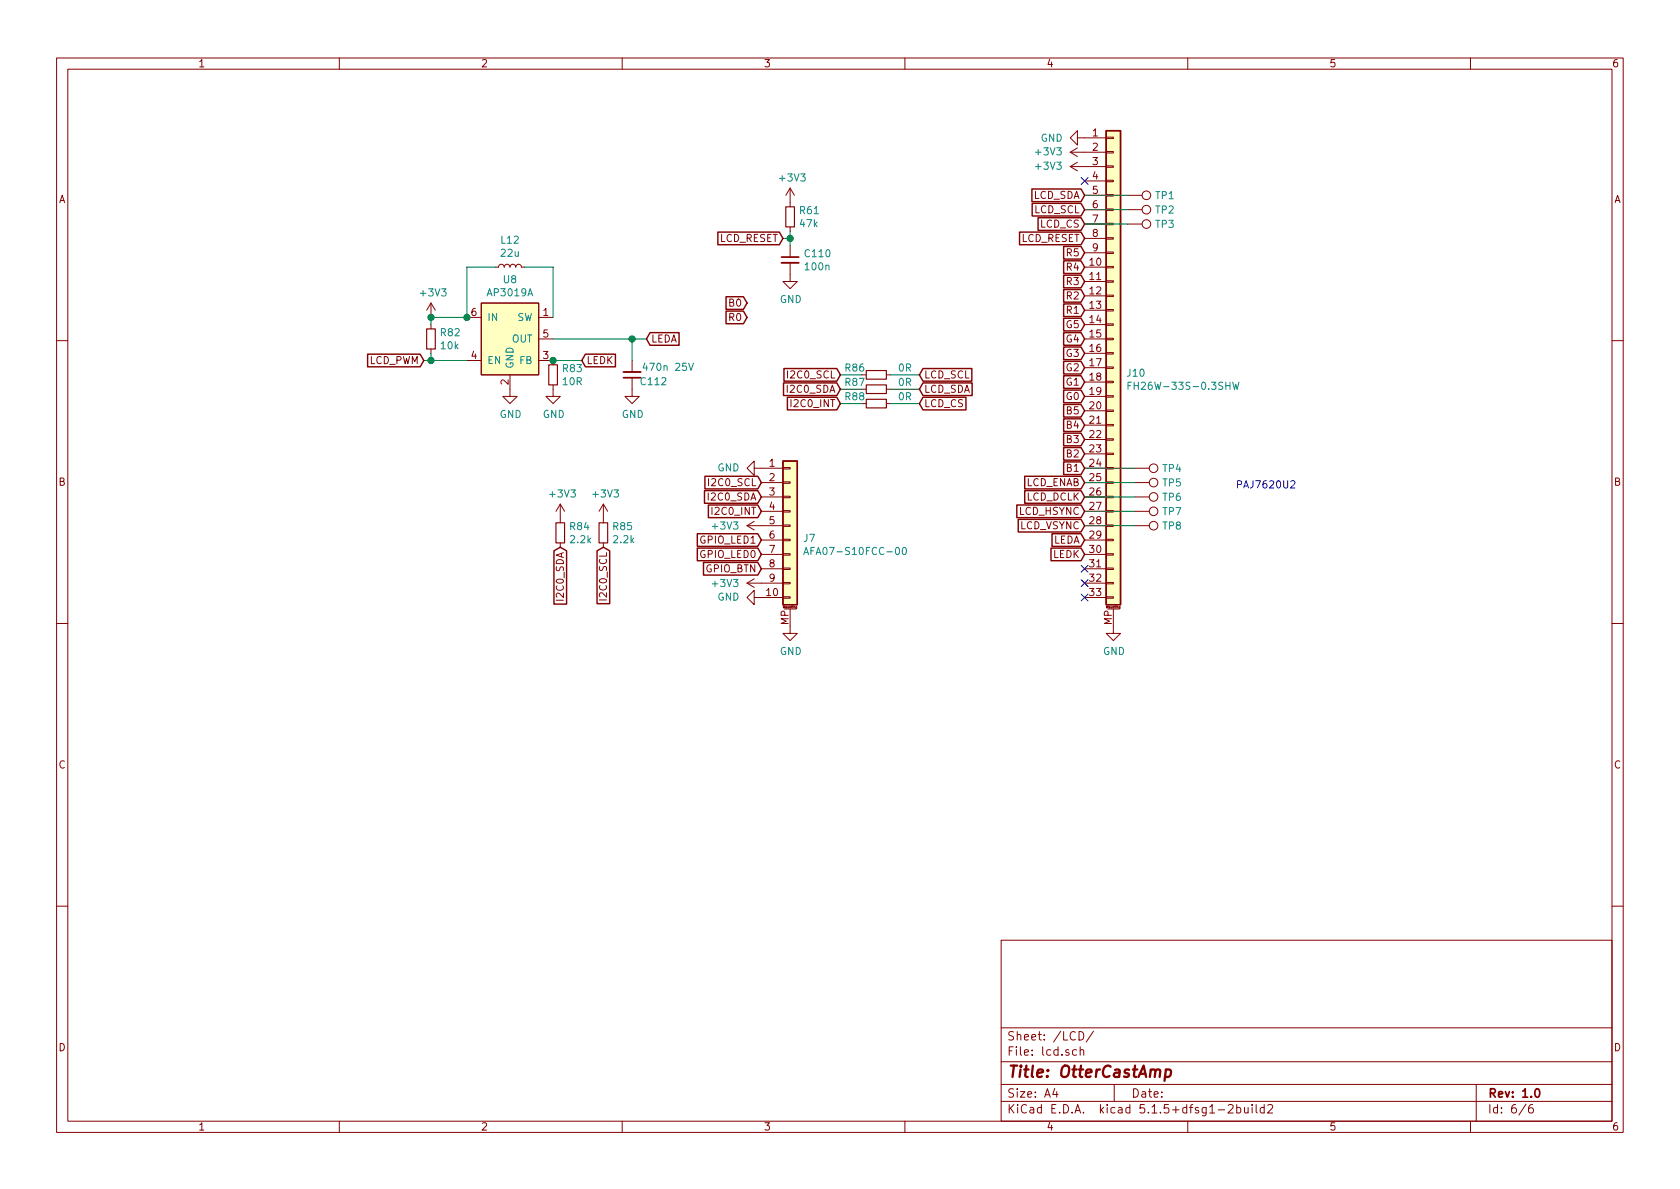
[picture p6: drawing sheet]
EESchema Schematic File Version 4
EELAYER 30 0
EELAYER END
$Descr A4 11693 8268
encoding utf-8
Sheet 6 6
Title "OtterCastAmp"
Date ""
Rev "1.0"
Comp ""
Comment1 ""
Comment2 ""
Comment3 ""
Comment4 ""
$EndDescr
Text GLabel 5200 2100 0    50   Input ~ 0
B0
Text GLabel 7550 3250 0    50   Input ~ 0
B1
Text GLabel 7550 3150 0    50   Input ~ 0
B2
Text GLabel 7550 3050 0    50   Input ~ 0
B3
Text GLabel 7550 2950 0    50   Input ~ 0
B4
Text GLabel 7550 2750 0    50   Input ~ 0
G0
Text GLabel 7550 2650 0    50   Input ~ 0
G1
Text GLabel 7550 2550 0    50   Input ~ 0
G2
Text GLabel 7550 2450 0    50   Input ~ 0
G3
Text GLabel 7550 2350 0    50   Input ~ 0
G4
Text GLabel 7550 2250 0    50   Input ~ 0
G5
Text GLabel 5200 2200 0    50   Input ~ 0
R0
Text GLabel 7550 2150 0    50   Input ~ 0
R1
Text GLabel 7550 2050 0    50   Input ~ 0
R2
Text GLabel 7550 1950 0    50   Input ~ 0
R3
Text GLabel 7550 1850 0    50   Input ~ 0
R4
Text GLabel 7550 1750 0    50   Input ~ 0
R5
Text GLabel 7550 3450 0    50   Input ~ 0
LCD_DCLK
Text GLabel 7550 3350 0    50   Input ~ 0
LCD_ENAB
Text GLabel 7550 3550 0    50   Input ~ 0
LCD_HSYNC
Text GLabel 7550 3650 0    50   Input ~ 0
LCD_VSYNC
$Comp
L Connector_Generic_MountingPin:Conn_01x33_MountingPin J10
U 1 1
P 7750 2550
F 0 "J10" H 7838 2514 50  0000 L CNN
F 1 "FH26W-33S-0.3SHW" H 7838 2423 50  0000 L CNN
F 2 "Connector_FFC-FPC:Molex_502250-3391_2Rows-33Pins-1MP_P0.60mm_Horizontal" H 7750 2550 50  0001 C CNN
F 3 "~" H 7750 2550 50  0001 C CNN
	1    7750 2550
	1    0    0    -1  
$EndComp
$Comp
L otter:GND #PWR0201
U 1 1
P 7750 4350
F 0 "#PWR0201" H 7750 4100 50  0001 C CNN
F 1 "GND" H 7755 4177 50  0000 C CNN
F 2 "" H 7750 4350 60  0000 C CNN
F 3 "" H 7750 4350 60  0000 C CNN
	1    7750 4350
	1    0    0    -1  
$EndComp
Text Notes 8600 3400 0    50   ~ 0
PAJ7620U2
Text GLabel 2950 2500 0    50   Input ~ 0
LCD_PWM
$Comp
L otter:GND #PWR0196
U 1 1
P 7550 950
F 0 "#PWR0196" H 7550 700 50  0001 C CNN
F 1 "GND" V 7550 800 50  0000 R CNN
F 2 "" H 7550 950 60  0000 C CNN
F 3 "" H 7550 950 60  0000 C CNN
	1    7550 950 
	0    1    1    0   
$EndComp
$Comp
L power:+3V3 #PWR0207
U 1 1
P 7550 1050
F 0 "#PWR0207" H 7550 900 50  0001 C CNN
F 1 "+3V3" V 7550 1200 50  0000 L CNN
F 2 "" H 7550 1050 50  0001 C CNN
F 3 "" H 7550 1050 50  0001 C CNN
	1    7550 1050
	0    -1   -1   0   
$EndComp
$Comp
L power:+3V3 #PWR0208
U 1 1
P 7550 1150
F 0 "#PWR0208" H 7550 1000 50  0001 C CNN
F 1 "+3V3" V 7550 1300 50  0000 L CNN
F 2 "" H 7550 1150 50  0001 C CNN
F 3 "" H 7550 1150 50  0001 C CNN
	1    7550 1150
	0    -1   -1   0   
$EndComp
NoConn ~ 7550 1250
Text GLabel 7550 1650 0    50   Input ~ 0
LCD_RESET
Text GLabel 5450 1650 0    50   Input ~ 0
LCD_RESET
Text GLabel 7550 2850 0    50   Input ~ 0
B5
NoConn ~ 7550 4150
NoConn ~ 7550 4050
NoConn ~ 7550 3950
Text GLabel 7550 3750 0    50   Input ~ 0
LEDA
Text GLabel 7550 3850 0    50   Input ~ 0
LEDK
Text GLabel 4500 2350 2    50   Input ~ 0
LEDA
Text GLabel 4050 2500 2    50   Input ~ 0
LEDK
$Comp
L OtterCastAmp-rescue:AP3019A-otter U8
U 1 1
P 3550 2350
F 0 "U8" H 3550 2765 50  0000 C CNN
F 1 "AP3019A" H 3550 2674 50  0000 C CNN
F 2 "Package_TO_SOT_SMD:SOT-23-6" H 3550 2650 50  0001 C CNN
F 3 "" H 3550 2650 50  0001 C CNN
	1    3550 2350
	1    0    0    -1  
$EndComp
$Comp
L Device:L_Small L12
U 1 1
P 3550 1850
F 0 "L12" V 3735 1850 50  0000 C CNN
F 1 "22u" V 3644 1850 50  0000 C CNN
F 2 "otter:Inductor_4040" H 3550 1850 50  0001 C CNN
F 3 "~" H 3550 1850 50  0001 C CNN
	1    3550 1850
	0    -1   -1   0   
$EndComp
Wire Wire Line
	3650 1850 3850 1850
Wire Wire Line
	3850 1850 3850 2200
Wire Wire Line
	3250 2200 3250 1850
Wire Wire Line
	3250 1850 3450 1850
$Comp
L otter:GND #PWR0238
U 1 1
P 3550 2700
F 0 "#PWR0238" H 3550 2450 50  0001 C CNN
F 1 "GND" H 3555 2527 50  0000 C CNN
F 2 "" H 3550 2700 60  0000 C CNN
F 3 "" H 3550 2700 60  0000 C CNN
	1    3550 2700
	1    0    0    -1  
$EndComp
$Comp
L Device:R_Small R82
U 1 1
P 3000 2350
F 0 "R82" H 3059 2396 50  0000 L CNN
F 1 "10k" H 3059 2305 50  0000 L CNN
F 2 "otter:R_0402" H 3000 2350 50  0001 C CNN
F 3 "~" H 3000 2350 50  0001 C CNN
	1    3000 2350
	1    0    0    -1  
$EndComp
Wire Wire Line
	3250 2500 3000 2500
$Comp
L power:+3V3 #PWR0239
U 1 1
P 3000 2200
F 0 "#PWR0239" H 3000 2050 50  0001 C CNN
F 1 "+3V3" H 3015 2373 50  0000 C CNN
F 2 "" H 3000 2200 50  0001 C CNN
F 3 "" H 3000 2200 50  0001 C CNN
	1    3000 2200
	1    0    0    -1  
$EndComp
Wire Wire Line
	3000 2200 3250 2200
Connection ~ 3250 2200
Wire Wire Line
	3000 2250 3000 2200
Connection ~ 3000 2200
Wire Wire Line
	3000 2450 3000 2500
Wire Wire Line
	2950 2500 3000 2500
Connection ~ 3000 2500
$Comp
L Device:R_Small R83
U 1 1
P 3850 2600
F 0 "R83" H 3909 2646 50  0000 L CNN
F 1 "10R" H 3909 2555 50  0000 L CNN
F 2 "otter:R_0402" H 3850 2600 50  0001 C CNN
F 3 "~" H 3850 2600 50  0001 C CNN
	1    3850 2600
	1    0    0    -1  
$EndComp
$Comp
L otter:GND #PWR0240
U 1 1
P 3850 2700
F 0 "#PWR0240" H 3850 2450 50  0001 C CNN
F 1 "GND" H 3855 2527 50  0000 C CNN
F 2 "" H 3850 2700 60  0000 C CNN
F 3 "" H 3850 2700 60  0000 C CNN
	1    3850 2700
	1    0    0    -1  
$EndComp
Wire Wire Line
	4050 2500 3850 2500
Connection ~ 3850 2500
$Comp
L Device:C_Small C?
U 1 1
P 4400 2600
AR Path="/604A1CEE/60C85CD6" Ref="C?"  Part="1" 
AR Path="/6145FE90/60C85CD6" Ref="C112"  Part="1" 
F 0 "C112" H 4250 2650 50  0000 C CNN
F 1 "470n 25V" H 4150 2550 50  0000 C CNN
F 2 "otter:C_0603" H 4400 2600 50  0001 C CNN
F 3 "~" H 4400 2600 50  0001 C CNN
	1    4400 2600
	-1   0    0    1   
$EndComp
$Comp
L otter:GND #PWR0241
U 1 1
P 4400 2700
F 0 "#PWR0241" H 4400 2450 50  0001 C CNN
F 1 "GND" H 4405 2527 50  0000 C CNN
F 2 "" H 4400 2700 60  0000 C CNN
F 3 "" H 4400 2700 60  0000 C CNN
	1    4400 2700
	1    0    0    -1  
$EndComp
Wire Wire Line
	4400 2500 4400 2350
Wire Wire Line
	4400 2350 3850 2350
Wire Wire Line
	4500 2350 4400 2350
Connection ~ 4400 2350
$Comp
L Device:R_Small R61
U 1 1
P 5500 1500
F 0 "R61" H 5559 1546 50  0000 L CNN
F 1 "47k" H 5559 1455 50  0000 L CNN
F 2 "otter:R_0402" H 5500 1500 50  0001 C CNN
F 3 "~" H 5500 1500 50  0001 C CNN
	1    5500 1500
	1    0    0    -1  
$EndComp
$Comp
L power:+3V3 #PWR0242
U 1 1
P 5500 1400
F 0 "#PWR0242" H 5500 1250 50  0001 C CNN
F 1 "+3V3" H 5515 1573 50  0000 C CNN
F 2 "" H 5500 1400 50  0001 C CNN
F 3 "" H 5500 1400 50  0001 C CNN
	1    5500 1400
	1    0    0    -1  
$EndComp
$Comp
L Device:C_Small C110
U 1 1
P 5500 1800
F 0 "C110" H 5592 1846 50  0000 L CNN
F 1 "100n" H 5592 1755 50  0000 L CNN
F 2 "otter:C_0402" H 5500 1800 50  0001 C CNN
F 3 "~" H 5500 1800 50  0001 C CNN
	1    5500 1800
	1    0    0    -1  
$EndComp
$Comp
L otter:GND #PWR0243
U 1 1
P 5500 1900
F 0 "#PWR0243" H 5500 1650 50  0001 C CNN
F 1 "GND" H 5505 1727 50  0000 C CNN
F 2 "" H 5500 1900 60  0000 C CNN
F 3 "" H 5500 1900 60  0000 C CNN
	1    5500 1900
	1    0    0    -1  
$EndComp
Wire Wire Line
	5500 1700 5500 1650
Wire Wire Line
	5450 1650 5500 1650
Connection ~ 5500 1650
Wire Wire Line
	5500 1650 5500 1600
$Comp
L Connector_Generic_MountingPin:Conn_01x10_MountingPin J7
U 1 1
P 5500 3650
F 0 "J7" H 5588 3564 50  0000 L CNN
F 1 "AFA07-S10FCC-00" H 5588 3473 50  0000 L CNN
F 2 "Connector_FFC-FPC:TE_1-84952-0_1x10-1MP_P1.0mm_Horizontal" H 5500 3650 50  0001 C CNN
F 3 "~" H 5500 3650 50  0001 C CNN
	1    5500 3650
	1    0    0    -1  
$EndComp
$Comp
L otter:GND #PWR0244
U 1 1
P 5500 4350
F 0 "#PWR0244" H 5500 4100 50  0001 C CNN
F 1 "GND" H 5505 4177 50  0000 C CNN
F 2 "" H 5500 4350 60  0000 C CNN
F 3 "" H 5500 4350 60  0000 C CNN
	1    5500 4350
	1    0    0    -1  
$EndComp
$Comp
L otter:GND #PWR0245
U 1 1
P 5300 4150
F 0 "#PWR0245" H 5300 3900 50  0001 C CNN
F 1 "GND" V 5300 4000 50  0000 R CNN
F 2 "" H 5300 4150 60  0000 C CNN
F 3 "" H 5300 4150 60  0000 C CNN
	1    5300 4150
	0    1    -1   0   
$EndComp
$Comp
L otter:GND #PWR0246
U 1 1
P 5300 3250
F 0 "#PWR0246" H 5300 3000 50  0001 C CNN
F 1 "GND" V 5300 3100 50  0000 R CNN
F 2 "" H 5300 3250 60  0000 C CNN
F 3 "" H 5300 3250 60  0000 C CNN
	1    5300 3250
	0    1    -1   0   
$EndComp
Text GLabel 5300 3350 0    50   Input ~ 0
I2C0_SCL
Text GLabel 5300 3450 0    50   Input ~ 0
I2C0_SDA
Text GLabel 5300 3850 0    50   Input ~ 0
GPIO_LED0
Text GLabel 5300 3750 0    50   Input ~ 0
GPIO_LED1
Text GLabel 5300 3950 0    50   Input ~ 0
GPIO_BTN
$Comp
L Device:R_Small R85
U 1 1
P 4200 3700
F 0 "R85" H 4259 3746 50  0000 L CNN
F 1 "2.2k" H 4259 3655 50  0000 L CNN
F 2 "otter:R_0402" H 4200 3700 50  0001 C CNN
F 3 "~" H 4200 3700 50  0001 C CNN
	1    4200 3700
	1    0    0    -1  
$EndComp
$Comp
L power:+3V3 #PWR0247
U 1 1
P 4200 3600
F 0 "#PWR0247" H 4200 3450 50  0001 C CNN
F 1 "+3V3" H 4215 3773 50  0000 C CNN
F 2 "" H 4200 3600 50  0001 C CNN
F 3 "" H 4200 3600 50  0001 C CNN
	1    4200 3600
	1    0    0    -1  
$EndComp
Text GLabel 4200 3800 3    50   Input ~ 0
I2C0_SCL
$Comp
L Device:R_Small R84
U 1 1
P 3900 3700
F 0 "R84" H 3959 3746 50  0000 L CNN
F 1 "2.2k" H 3959 3655 50  0000 L CNN
F 2 "otter:R_0402" H 3900 3700 50  0001 C CNN
F 3 "~" H 3900 3700 50  0001 C CNN
	1    3900 3700
	1    0    0    -1  
$EndComp
$Comp
L power:+3V3 #PWR0248
U 1 1
P 3900 3600
F 0 "#PWR0248" H 3900 3450 50  0001 C CNN
F 1 "+3V3" H 3915 3773 50  0000 C CNN
F 2 "" H 3900 3600 50  0001 C CNN
F 3 "" H 3900 3600 50  0001 C CNN
	1    3900 3600
	1    0    0    -1  
$EndComp
Text GLabel 3900 3800 3    50   Input ~ 0
I2C0_SDA
Text GLabel 5300 3550 0    50   Input ~ 0
I2C0_INT
$Comp
L power:+3V3 #PWR0249
U 1 1
P 5300 4050
F 0 "#PWR0249" H 5300 3900 50  0001 C CNN
F 1 "+3V3" V 5300 4200 50  0000 L CNN
F 2 "" H 5300 4050 50  0001 C CNN
F 3 "" H 5300 4050 50  0001 C CNN
	1    5300 4050
	0    -1   1    0   
$EndComp
$Comp
L power:+3V3 #PWR0250
U 1 1
P 5300 3650
F 0 "#PWR0250" H 5300 3500 50  0001 C CNN
F 1 "+3V3" V 5300 3800 50  0000 L CNN
F 2 "" H 5300 3650 50  0001 C CNN
F 3 "" H 5300 3650 50  0001 C CNN
	1    5300 3650
	0    -1   1    0   
$EndComp
Text GLabel 7550 1350 0    50   Input ~ 0
LCD_SDA
Text GLabel 7550 1450 0    50   Input ~ 0
LCD_SCL
Text GLabel 7550 1550 0    50   Input ~ 0
LCD_CS
Text GLabel 5850 2600 0    50   Input ~ 0
I2C0_SCL
Text GLabel 5850 2700 0    50   Input ~ 0
I2C0_SDA
Text GLabel 5850 2800 0    50   Input ~ 0
I2C0_INT
$Comp
L Device:R_Small R?
U 1 1
P 6100 2600
AR Path="/6076BFC5" Ref="R?"  Part="1" 
AR Path="/6145FE90/6076BFC5" Ref="R86"  Part="1" 
F 0 "R86" V 6050 2450 50  0000 C CNN
F 1 "0R" V 6050 2800 50  0000 C CNN
F 2 "otter:R_0402" H 6100 2600 50  0001 C CNN
F 3 "~" H 6100 2600 50  0001 C CNN
	1    6100 2600
	0    1    1    0   
$EndComp
$Comp
L Device:R_Small R?
U 1 1
P 6100 2700
AR Path="/6076C28C" Ref="R?"  Part="1" 
AR Path="/6145FE90/6076C28C" Ref="R87"  Part="1" 
F 0 "R87" V 6050 2550 50  0000 C CNN
F 1 "0R" V 6050 2900 50  0000 C CNN
F 2 "otter:R_0402" H 6100 2700 50  0001 C CNN
F 3 "~" H 6100 2700 50  0001 C CNN
	1    6100 2700
	0    1    1    0   
$EndComp
$Comp
L Device:R_Small R?
U 1 1
P 6100 2800
AR Path="/6076C4B4" Ref="R?"  Part="1" 
AR Path="/6145FE90/6076C4B4" Ref="R88"  Part="1" 
F 0 "R88" V 6050 2650 50  0000 C CNN
F 1 "0R" V 6050 3000 50  0000 C CNN
F 2 "otter:R_0402" H 6100 2800 50  0001 C CNN
F 3 "~" H 6100 2800 50  0001 C CNN
	1    6100 2800
	0    1    1    0   
$EndComp
Text GLabel 6400 2700 2    50   Input ~ 0
LCD_SDA
Text GLabel 6400 2600 2    50   Input ~ 0
LCD_SCL
Text GLabel 6400 2800 2    50   Input ~ 0
LCD_CS
Wire Wire Line
	6400 2600 6200 2600
Wire Wire Line
	6200 2700 6400 2700
Wire Wire Line
	6400 2800 6200 2800
Wire Wire Line
	6000 2800 5850 2800
Wire Wire Line
	5850 2700 6000 2700
Wire Wire Line
	6000 2600 5850 2600
$Comp
L Connector:TestPoint TP8
U 1 1
P 7900 3650
F 0 "TP8" V 7900 3838 50  0000 L CNN
F 1 "TestPoint" V 7945 3838 50  0001 L CNN
F 2 "TestPoint:TestPoint_Pad_1.0x1.0mm" H 8100 3650 50  0001 C CNN
F 3 "~" H 8100 3650 50  0001 C CNN
	1    7900 3650
	0    1    1    0   
$EndComp
$Comp
L Connector:TestPoint TP7
U 1 1
P 7900 3550
F 0 "TP7" V 7900 3738 50  0000 L CNN
F 1 "TestPoint" V 7945 3738 50  0001 L CNN
F 2 "TestPoint:TestPoint_Pad_1.0x1.0mm" H 8100 3550 50  0001 C CNN
F 3 "~" H 8100 3550 50  0001 C CNN
	1    7900 3550
	0    1    1    0   
$EndComp
$Comp
L Connector:TestPoint TP6
U 1 1
P 7900 3450
F 0 "TP6" V 7900 3638 50  0000 L CNN
F 1 "TestPoint" V 7945 3638 50  0001 L CNN
F 2 "TestPoint:TestPoint_Pad_1.0x1.0mm" H 8100 3450 50  0001 C CNN
F 3 "~" H 8100 3450 50  0001 C CNN
	1    7900 3450
	0    1    1    0   
$EndComp
$Comp
L Connector:TestPoint TP5
U 1 1
P 7900 3350
F 0 "TP5" V 7900 3538 50  0000 L CNN
F 1 "TestPoint" V 7945 3538 50  0001 L CNN
F 2 "TestPoint:TestPoint_Pad_1.0x1.0mm" H 8100 3350 50  0001 C CNN
F 3 "~" H 8100 3350 50  0001 C CNN
	1    7900 3350
	0    1    1    0   
$EndComp
$Comp
L Connector:TestPoint TP4
U 1 1
P 7900 3250
F 0 "TP4" V 7900 3438 50  0000 L CNN
F 1 "TestPoint" V 7945 3438 50  0001 L CNN
F 2 "TestPoint:TestPoint_Pad_1.0x1.0mm" H 8100 3250 50  0001 C CNN
F 3 "~" H 8100 3250 50  0001 C CNN
	1    7900 3250
	0    1    1    0   
$EndComp
Wire Wire Line
	7900 3250 7550 3250
Wire Wire Line
	7550 3350 7900 3350
Wire Wire Line
	7900 3450 7550 3450
Wire Wire Line
	7550 3550 7900 3550
Wire Wire Line
	7900 3650 7550 3650
$Comp
L Connector:TestPoint TP3
U 1 1
P 7850 1550
F 0 "TP3" V 7850 1738 50  0000 L CNN
F 1 "TestPoint" V 7895 1738 50  0001 L CNN
F 2 "TestPoint:TestPoint_Pad_1.0x1.0mm" H 8050 1550 50  0001 C CNN
F 3 "~" H 8050 1550 50  0001 C CNN
	1    7850 1550
	0    1    1    0   
$EndComp
$Comp
L Connector:TestPoint TP2
U 1 1
P 7850 1450
F 0 "TP2" V 7850 1638 50  0000 L CNN
F 1 "TestPoint" V 7895 1638 50  0001 L CNN
F 2 "TestPoint:TestPoint_Pad_1.0x1.0mm" H 8050 1450 50  0001 C CNN
F 3 "~" H 8050 1450 50  0001 C CNN
	1    7850 1450
	0    1    1    0   
$EndComp
$Comp
L Connector:TestPoint TP1
U 1 1
P 7850 1350
F 0 "TP1" V 7850 1538 50  0000 L CNN
F 1 "TestPoint" V 7895 1538 50  0001 L CNN
F 2 "TestPoint:TestPoint_Pad_1.0x1.0mm" H 8050 1350 50  0001 C CNN
F 3 "~" H 8050 1350 50  0001 C CNN
	1    7850 1350
	0    1    1    0   
$EndComp
Wire Wire Line
	7850 1350 7550 1350
Wire Wire Line
	7550 1450 7850 1450
Wire Wire Line
	7850 1550 7550 1550
$EndSCHEMATC
